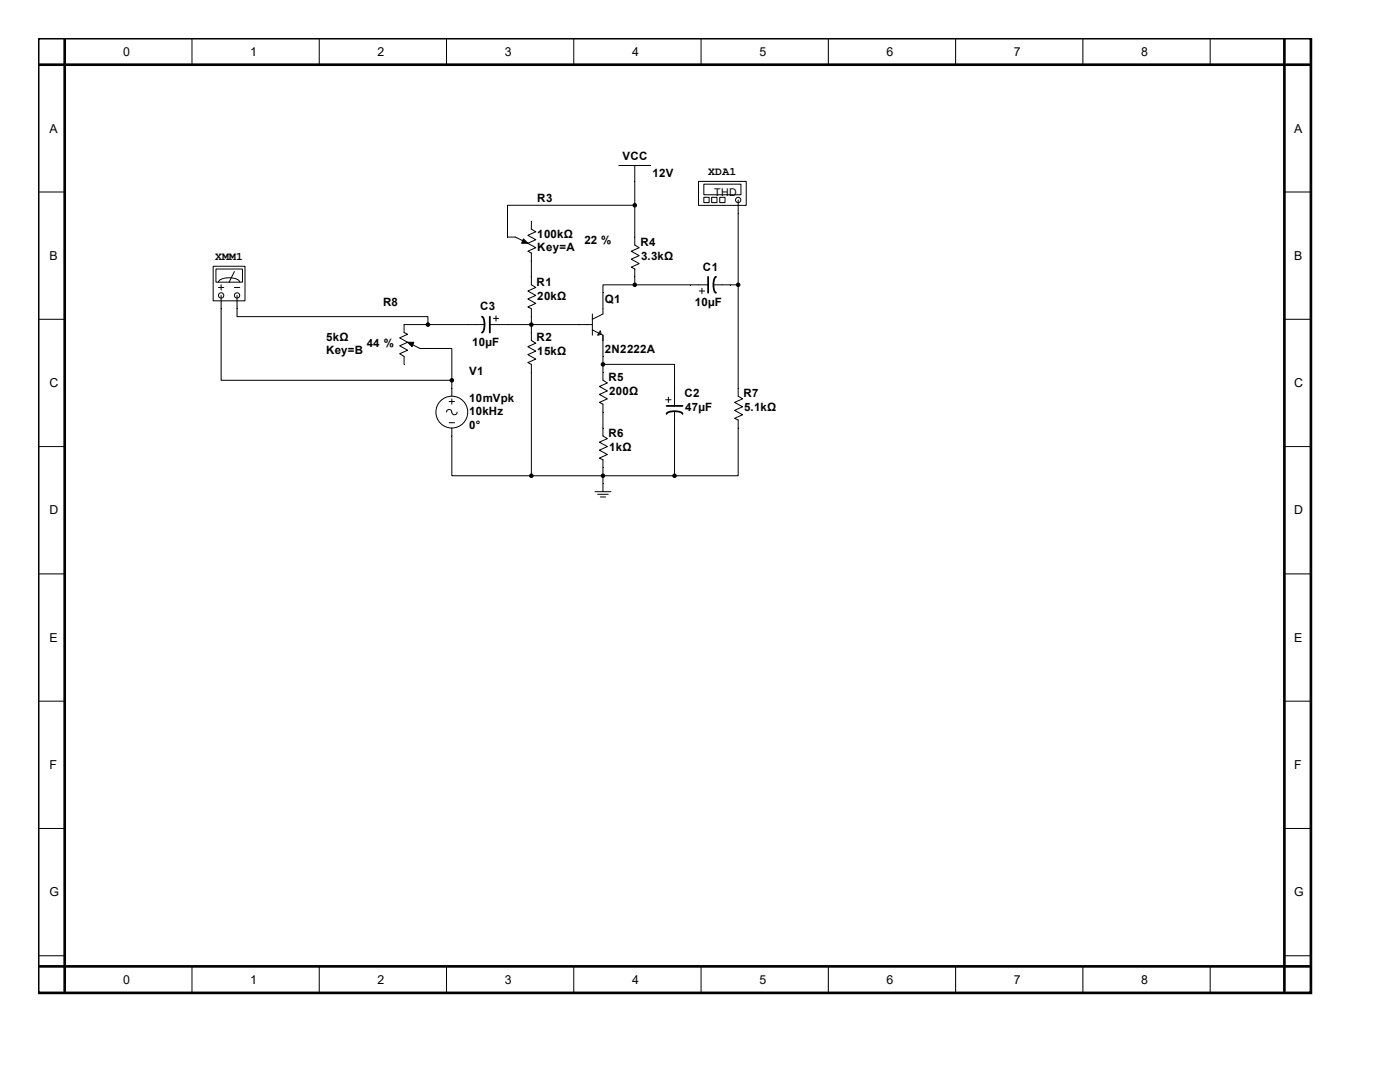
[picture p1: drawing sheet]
<svg xmlns="http://www.w3.org/2000/svg" width="279mm" height="216mm" viewBox="0 0 279 216" stroke-linecap="round" stroke-linejoin="round" font-family="sans-serif">
<path d="M7.6 7.6h254v190.5h-254zM7.6 12.9h253.7M12.9 7.6v190.2M256.3 7.6v190.2M7.6 192.8h253.7" fill="none" stroke="#000" stroke-width=".53"/>
<g fill="none" stroke="#000" stroke-width=".2">
<path d="M38.3 7.6v5.3M63.7 7.6v5.3M89.1 7.6v5.3M114.5 7.6v5.3M139.9 7.6v5.3M165.3 7.6v5.3M190.7 7.6v5.3M216.1 7.6v5.3M241.5 7.6v5.3M7.6 38.3h5.3M256.3 38.3h5.3M7.6 63.7h5.3"/>
<path d="M117.2 64.8h1M118.2 62.7v4.2M120.3 61.6v1.1l-2.1 1M120.3 66.9v1M256.3 63.7h5.3M7.6 89.1h5.3M256.3 89.1h5.3M7.6 114.5h5.3M256.3 114.5h5.3M7.6 139.9h5.3M256.3 139.9h5.3M7.6 165.3h5.3"/>
<path d="M256.3 165.3h5.3M7.6 190.7h5.3M38.3 192.8v5.3M63.7 192.8v5.3M89.1 192.8v5.3M114.5 192.8v5.3M139.9 192.8v5.3M165.3 192.8v5.3M190.7 192.8v5.3M216.1 192.8v5.3M241.5 192.8v5.3M256.3 190.7h5.3"/>
</g>
<path d="M119.8 66l.2 .7-.7 .2z" fill="#fff" stroke="#000" stroke-width=".2"/>
<g fill="none" stroke="#000" stroke-width=".2">
<path d="M123.5 33h6.4M126.7 33v15.9l.9 .5-1.6 .7 1.6 .9-1.6 .7 1.6 .9-1.6 .7 .7 .4v3.1M106 44.1v1.6l.9 .5-1.6 .8 1.6 .8-1.6 .7 1.6 .9-1.6 .7 .7 .4v6.3l.9 .6-1.6 .7 1.6 .8-1.6 .8 1.6 .8-1.6 .7 .7 .4v6.3l.9 .6-1.6 .7 1.6 .9-1.6 .7 1.6 .8-1.6 .8 .7 .3v22.2h28.6v-12.8M126.7 41h-25.4v6.3h1.6l2.4 1.2M126.7 56.8h-6.4v4.8M126.7 56.8h14.6M139.6 58.1h1M140.1 57.5v1.1M142.4 56.8h4.9v22.3l.9 .5-1.6 .7 1.6 .9-1.6 .7 1.6 .9-1.6 .7 .7 .3v1.6M90.2 77.5v1.6M90.2 79.6v1M93.3 64.8h3.4"/>
<path d="M97.8 64.8h19.4M98.5 63.5h1M99 63v1.1M118.2 65.8l2.1 1.1v9l.9 .5-1.6 .7 1.6 .9-1.6 .7 1.6 .9-1.6 .7 .7 .3v6.4l.9 .5-1.6 .7 1.6 .9-1.6 .7 1.6 .9-1.6 .7 .7 .4v6.3M120.3 72.7h14.3v8.3M132.9 79.8h1M133.4 79.2v1.1M89.6 80.1h1.1M89.6 84.3h1.1M90.2 85.4v1.6M91.2 82.2a.53 .53 0 0 1-.5 .6 .53 .53 0 0 1-.5-.6 .53 .53 0 0 0-.6-.5 .53 .53 0 0 0-.5 .5M118.7 98.1h3.2"/>
<path d="M119.3 98.6h2.1M119.8 99.2h1.1"/>
<circle cx="90.2" cy="82.2" r="3.2"/>
</g>
<g fill="#000" stroke="#000" stroke-width=".2">
<path d="M104.5 47.7l.8 .8h-1.2z"/>
<circle cx="126.7" cy="56.8" r=".35"/>
<circle cx="126.7" cy="41" r=".35"/>
<circle cx="147.3" cy="56.8" r=".35"/>
<circle cx="106" cy="64.8" r=".35"/>
<circle cx="120.3" cy="72.7" r=".35"/>
<circle cx="106" cy="94.9" r=".35"/>
<circle cx="120.3" cy="94.9" r=".35"/>
<circle cx="134.6" cy="94.9" r=".35"/>
</g>
<path d="M141.3 55.2v3.2M142.9 55.2a2.75 2.75 0 0 0-.2 3.1l.2 .1M96.2 63.2a2.75 2.75 0 0 1 .1 3.1l-.1 .1M97.8 63.2v3.2M133 82.6a2.75 2.75 0 0 1 3.1-.2l.1 .2M133 81h3.2" fill="none" stroke="#000" stroke-width=".35"/>
<path d="M139.4 36.2h9.5v4.8h-9.5z" fill="#fff"/>
<path d="M139.4 36.2h9.5v4.8h-9.5z" fill="none" stroke="#000" stroke-width=".2"/>
<path d="M140.5 36.8h7.4v2.1h-7.4z" fill="#fff"/>
<path d="M140.5 36.7h7.4v2.2h-7.4z" fill="none" stroke="#000" stroke-width=".2"/>
<circle cx="147.3" cy="39.9" r=".53" fill="#fff" stroke="#000" stroke-width=".2"/>
<path d="M147.3 39.9v1.1" fill="none" stroke="#000" stroke-width=".2"/>
<path d="M140.5 39.4h1v1h-1z" fill="#fff"/>
<path d="M140.5 39.4h1v1h-1z" fill="none" stroke="#000" stroke-width=".2"/>
<path d="M142.1 39.4h1v1h-1z" fill="#fff"/>
<path d="M142 39.4h1.1v1h-1.1z" fill="none" stroke="#000" stroke-width=".2"/>
<path d="M143.7 39.4h1v1h-1z" fill="#fff"/>
<path d="M143.6 39.4h1.1v1h-1.1zM147.3 41v15.8M80.6 64.8v1.6l.8 .3-1.6 .7 1.6 .9-1.6 .7 1.6 .9-1.6 .7 .8 .5v1.6M81.4 68.3l2.4 1.2h1.6M90.2 87v7.9h15.8M147.3 85.4v9.5h-12.7" fill="none" stroke="#000" stroke-width=".2"/>
<path d="M81.4 68.3h1.2l-.4 .9z" fill="#000" stroke="#000" stroke-width=".2"/>
<path d="M42.6 53.2h6.3v6.8h-6.3z" fill="#fff"/>
<path d="M42.5 53.1h6.4v6.9h-6.4z" fill="none" stroke="#000" stroke-width=".2"/>
<path d="M43.1 53.7h5.3v2.6h-5.3z" fill="#fff"/>
<path d="M43.1 53.7h5.3v2.6h-5.3zM46.8 54.2l-1.1 2.1" fill="none" stroke="#000" stroke-width=".2"/>
<g fill="#fff" stroke="#000" stroke-width=".2">
<circle cx="44.1" cy="58.9" r=".53"/>
<circle cx="47.3" cy="58.9" r=".53"/>
</g>
<path d="M43.6 56.3a1.46 1.46 0 0 1 1.5-.8 3.6 3.6 0 0 1 2.6 .5l.1 .3M43.6 57.4h1.1M44.1 58.9v17h46.1M44.1 56.8v1.1M46.8 57.4h1M47.3 58.9v4.3h38.1v1.6M80.6 64.8h12.7M85.4 69.5h4.8v6.4M90.2 75.9v1.6" fill="none" stroke="#000" stroke-width=".2"/>
<g fill="#000" stroke="#000" stroke-width=".2">
<circle cx="85.4" cy="64.8" r=".35"/>
<circle cx="90.2" cy="75.9" r=".35"/>
</g>
<g font-size="2.5">
<text x="24.6" y="11.1">0</text>
<text x="50" y="11.1">1</text>
<text x="75.4" y="11.1">2</text>
<text x="100.8" y="11.1">3</text>
<text x="126.2" y="11.1">4</text>
<text x="151.6" y="11.1">5</text>
<text x="177" y="11.1">6</text>
<text x="202.4" y="11.1">7</text>
<text x="227.8" y="11.1">8</text>
<text x="9.9" y="26.5">A</text>
<text x="258.3" y="26.5">A</text>
<text x="9.9" y="51.9">B</text>
<text x="258.3" y="51.9">B</text>
<text x="9.9" y="77.3">C</text>
<text x="258.3" y="77.3">C</text>
<text x="9.9" y="102.7">D</text>
<text x="258.3" y="102.7">D</text>
<text x="9.9" y="128.1">E</text>
<text x="258.3" y="128.1">E</text>
<text x="9.9" y="153.5">F</text>
<text x="258.3" y="153.5">F</text>
<text x="9.9" y="178.9">G</text>
<text x="258.3" y="178.9">G</text>
<text x="24.6" y="196.3">0</text>
<text x="50" y="196.3">1</text>
<text x="75.4" y="196.3">2</text>
<text x="100.8" y="196.3">3</text>
<text x="126.2" y="196.3">4</text>
<text x="151.6" y="196.3">5</text>
<text x="177" y="196.3">6</text>
<text x="202.4" y="196.3">7</text>
<text x="227.8" y="196.3">8</text>
</g>
<g font-size="2.3">
<text x="124.2" y="31.9">VCC</text>
<text x="130.2" y="35.3">12V</text>
<text x="141.4" y="34.9">XDA1</text>
<text x="107.2" y="40.4">R3</text>
<text x="107.2" y="47.5">100kΩ</text>
<text x="42.9" y="51.9">XMM1</text>
<text x="107.2" y="50.1">Key=A</text>
<text x="116.6" y="48.7">22 %</text>
<text x="127.8" y="49">R4</text>
<text x="127.9" y="51.9">3.3kΩ</text>
<text x="140.3" y="54">C1</text>
<text x="107.1" y="57">R1</text>
<text x="107.2" y="59.8">20kΩ</text>
<text x="76.5" y="61">R8</text>
<text x="95.8" y="61.9">C3</text>
<text x="120.7" y="60.5">Q1</text>
<text x="138.7" y="61">10µF</text>
<text x="65.1" y="68.1">5kΩ</text>
<text x="65.1" y="70.7">Key=B</text>
<text x="73.2" y="69.3">44 %</text>
<text x="94.2" y="69">10µF</text>
<text x="107.1" y="68.1">R2</text>
<text x="107.2" y="70.9">15kΩ</text>
<text x="120.7" y="70.4">2N2222A</text>
<text x="93.6" y="74.8">V1</text>
<text x="121.5" y="76">R5</text>
<text x="93.6" y="80.3">10mVpk</text>
<text x="93.6" y="82.9">10kHz</text>
<text x="121.6" y="78.8">200Ω</text>
<text x="136.6" y="79.2">C2</text>
<text x="136.7" y="82">47µF</text>
<text x="148.4" y="79.2">R7</text>
<text x="148.5" y="82">5.1kΩ</text>
<text x="93.6" y="85.6">0°</text>
<text x="121.5" y="87.1">R6</text>
<text x="121.6" y="90">1kΩ</text>
</g>
<text font-size="2.1" x="142.5" y="39.2">THD</text>
</svg>
